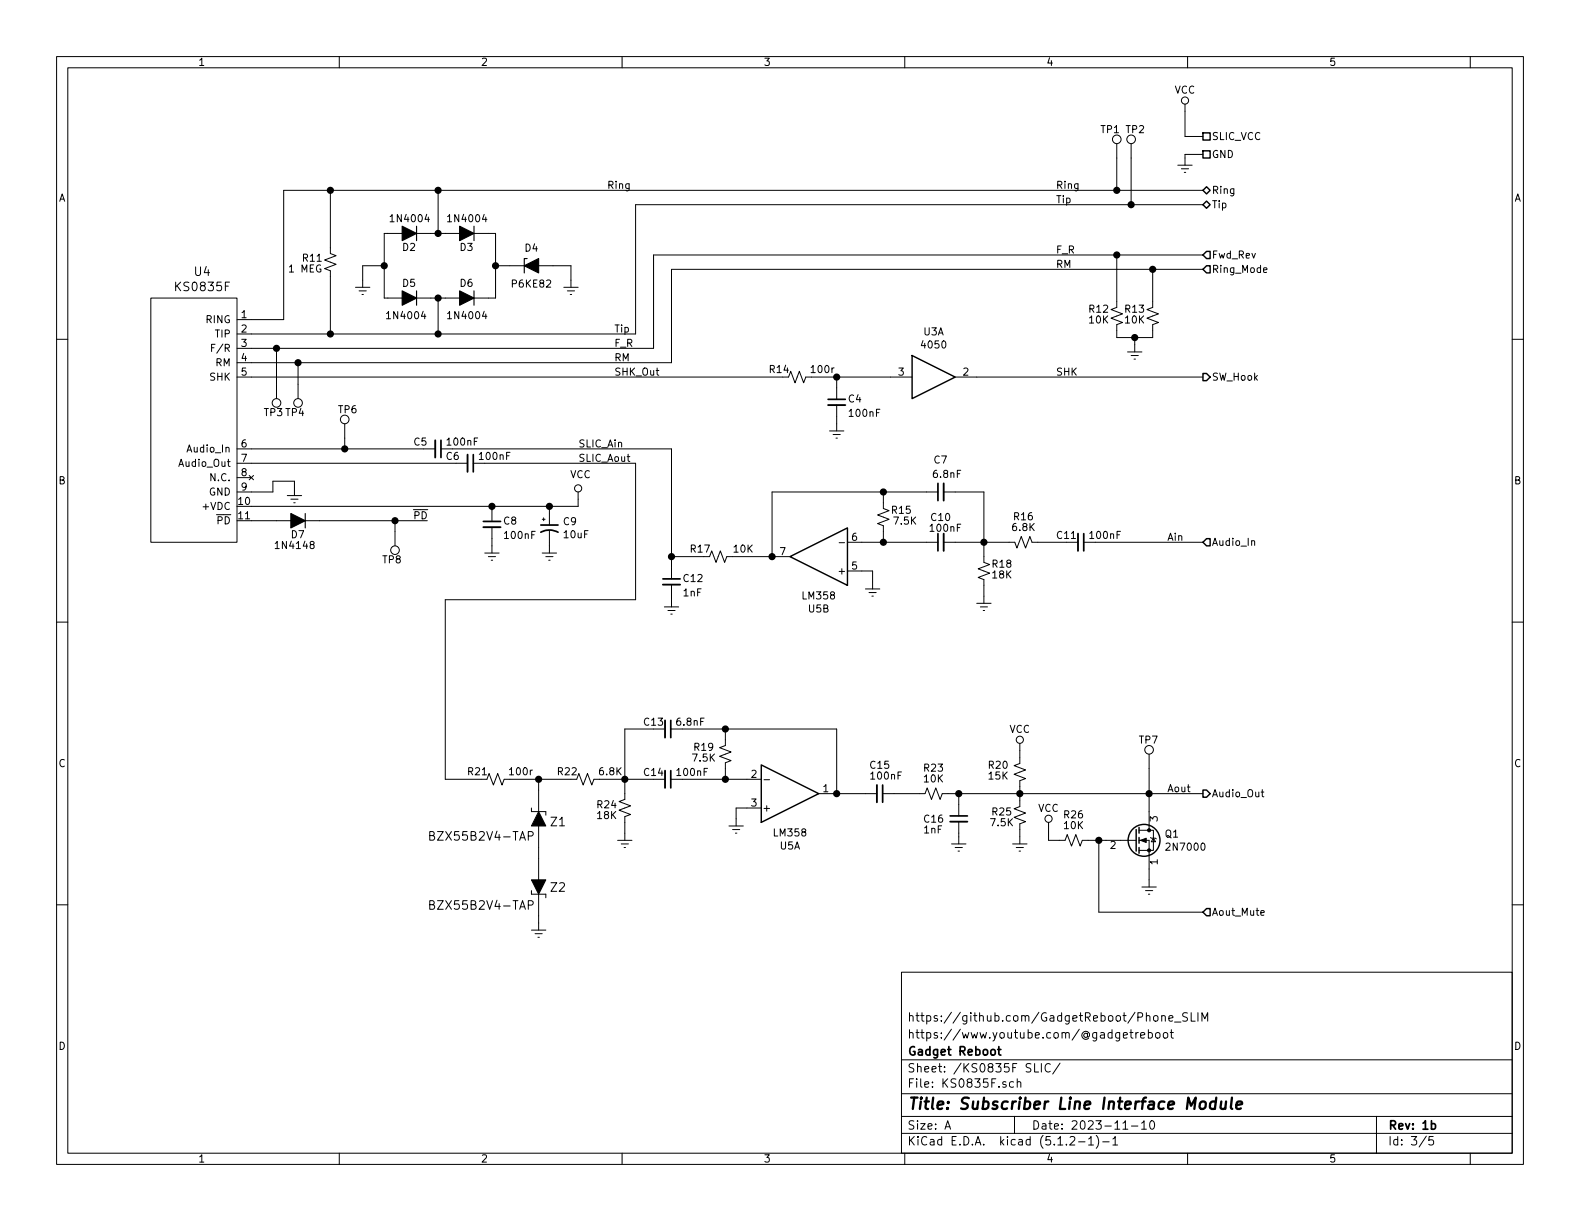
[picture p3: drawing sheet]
EESchema Schematic File Version 4
LIBS:GR_Subscriber_Line_Interface_Module-cache
EELAYER 29 0
EELAYER END
$Descr A 11000 8500
encoding utf-8
Sheet 3 5
Title "Subscriber Line Interface Module"
Date "2023-11-10"
Rev "1b"
Comp "Gadget Reboot"
Comment1 "https://www.youtube.com/@gadgetreboot"
Comment2 "https://github.com/GadgetReboot/Phone_SLIM"
Comment3 ""
Comment4 ""
$EndDescr
$Comp
L Device:CP1_Small C?
U 1 1
P 3825 3675
AR Path="/636CECD4" Ref="C?"  Part="1" 
AR Path="/6369C9EB/636CECD4" Ref="C9"  Part="1" 
F 0 "C9" H 3916 3721 50  0000 L CNN
F 1 "10uF" H 3916 3630 50  0000 L CNN
F 2 "Capacitor_THT:CP_Radial_D5.0mm_P2.50mm" H 3825 3675 50  0001 C CNN
F 3 "~" H 3825 3675 50  0001 C CNN
	1    3825 3675
	1    0    0    -1  
$EndComp
$Comp
L Device:C_Small C?
U 1 1
P 3425 3650
AR Path="/636CECDA" Ref="C?"  Part="1" 
AR Path="/6369C9EB/636CECDA" Ref="C8"  Part="1" 
F 0 "C8" H 3500 3675 50  0000 L CNN
F 1 "100nF" H 3500 3575 50  0000 L CNN
F 2 "Capacitor_THT:C_Disc_D4.3mm_W1.9mm_P5.00mm" H 3425 3650 50  0001 C CNN
F 3 "~" H 3425 3650 50  0001 C CNN
	1    3425 3650
	1    0    0    -1  
$EndComp
$Comp
L power:GNDREF #PWR?
U 1 1
P 3425 3800
AR Path="/636CECE0" Ref="#PWR?"  Part="1" 
AR Path="/6369C9EB/636CECE0" Ref="#PWR042"  Part="1" 
F 0 "#PWR042" H 3425 3550 50  0001 C CNN
F 1 "GNDREF" H 3675 3525 50  0001 C CNN
F 2 "" H 3425 3800 50  0001 C CNN
F 3 "" H 3425 3800 50  0001 C CNN
	1    3425 3800
	-1   0    0    -1  
$EndComp
Wire Wire Line
	3425 3800 3425 3750
Wire Wire Line
	3425 3550 3425 3525
Wire Wire Line
	3825 3575 3825 3525
Wire Wire Line
	3825 3525 3425 3525
$Comp
L power:GNDREF #PWR?
U 1 1
P 3825 3800
AR Path="/636CECEA" Ref="#PWR?"  Part="1" 
AR Path="/6369C9EB/636CECEA" Ref="#PWR043"  Part="1" 
F 0 "#PWR043" H 3825 3550 50  0001 C CNN
F 1 "GNDREF" H 4075 3525 50  0001 C CNN
F 2 "" H 3825 3800 50  0001 C CNN
F 3 "" H 3825 3800 50  0001 C CNN
	1    3825 3800
	-1   0    0    -1  
$EndComp
Wire Wire Line
	3825 3800 3825 3775
Wire Wire Line
	4025 3525 3825 3525
Connection ~ 3825 3525
$Comp
L Device:R_Small_US R?
U 1 1
P 2300 1825
AR Path="/636CECF3" Ref="R?"  Part="1" 
AR Path="/6369C9EB/636CECF3" Ref="R11"  Part="1" 
F 0 "R11" H 2425 1800 50  0000 C CNN
F 1 "1 MEG" H 2475 1875 50  0000 C CNN
F 2 "Resistor_THT:R_Axial_DIN0207_L6.3mm_D2.5mm_P10.16mm_Horizontal" H 2300 1825 50  0001 C CNN
F 3 "~" H 2300 1825 50  0001 C CNN
	1    2300 1825
	-1   0    0    1   
$EndComp
$Comp
L KS0835F:KS0835F U?
U 1 1
P 1250 2775
AR Path="/636CECFA" Ref="U?"  Part="1" 
AR Path="/6369C9EB/636CECFA" Ref="U4"  Part="1" 
F 0 "U4" H 1408 3662 60  0000 C CNN
F 1 "KS0835F" H 1408 3556 60  0000 C CNN
F 2 "footprints:KS0835F" H 1450 2975 60  0001 L CNN
F 3 "~" H 1450 3075 60  0001 L CNN
F 4 "RING Subscriber Line Interface Circuit Module" H 1450 3775 60  0001 L CNN "Description_"
	1    1250 2775
	1    0    0    -1  
$EndComp
$Comp
L Device:D_ALT D?
U 1 1
P 2850 1625
AR Path="/636CED00" Ref="D?"  Part="1" 
AR Path="/6369C9EB/636CED00" Ref="D2"  Part="1" 
F 0 "D2" H 2800 1725 50  0000 L CNN
F 1 "1N4004" H 2700 1525 50  0000 L CNN
F 2 "Diode_THT:D_DO-41_SOD81_P10.16mm_Horizontal" H 2850 1625 50  0001 C CNN
F 3 "~" H 2850 1625 50  0001 C CNN
	1    2850 1625
	-1   0    0    1   
$EndComp
$Comp
L Device:D_Zener_ALT D?
U 1 1
P 3700 1850
AR Path="/636CED06" Ref="D?"  Part="1" 
AR Path="/6369C9EB/636CED06" Ref="D4"  Part="1" 
F 0 "D4" H 3700 1975 50  0000 C CNN
F 1 "P6KE82" H 3700 1725 50  0000 C CNN
F 2 "Diode_THT:D_DO-41_SOD81_P10.16mm_Horizontal" H 3700 1850 50  0001 C CNN
F 3 "~" H 3700 1850 50  0001 C CNN
	1    3700 1850
	1    0    0    -1  
$EndComp
$Comp
L Device:D_ALT D?
U 1 1
P 3250 1625
AR Path="/636CED0C" Ref="D?"  Part="1" 
AR Path="/6369C9EB/636CED0C" Ref="D3"  Part="1" 
F 0 "D3" H 3200 1725 50  0000 L CNN
F 1 "1N4004" H 3100 1525 50  0000 L CNN
F 2 "Diode_THT:D_DO-41_SOD81_P10.16mm_Horizontal" H 3250 1625 50  0001 C CNN
F 3 "~" H 3250 1625 50  0001 C CNN
	1    3250 1625
	-1   0    0    1   
$EndComp
$Comp
L Device:D_ALT D?
U 1 1
P 2850 2075
AR Path="/636CED12" Ref="D?"  Part="1" 
AR Path="/6369C9EB/636CED12" Ref="D5"  Part="1" 
F 0 "D5" H 2800 1975 50  0000 L CNN
F 1 "1N4004" H 2725 2200 50  0000 L CNN
F 2 "Diode_THT:D_DO-41_SOD81_P10.16mm_Horizontal" H 2850 2075 50  0001 C CNN
F 3 "~" H 2850 2075 50  0001 C CNN
	1    2850 2075
	-1   0    0    1   
$EndComp
$Comp
L Device:D_ALT D?
U 1 1
P 3250 2075
AR Path="/636CED18" Ref="D?"  Part="1" 
AR Path="/6369C9EB/636CED18" Ref="D6"  Part="1" 
F 0 "D6" H 3200 1975 50  0000 L CNN
F 1 "1N4004" H 3100 2200 50  0000 L CNN
F 2 "Diode_THT:D_DO-41_SOD81_P10.16mm_Horizontal" H 3250 2075 50  0001 C CNN
F 3 "~" H 3250 2075 50  0001 C CNN
	1    3250 2075
	-1   0    0    1   
$EndComp
$Comp
L power:GNDREF #PWR?
U 1 1
P 2525 1950
AR Path="/636CED1E" Ref="#PWR?"  Part="1" 
AR Path="/6369C9EB/636CED1E" Ref="#PWR036"  Part="1" 
F 0 "#PWR036" H 2525 1700 50  0001 C CNN
F 1 "GNDREF" H 2775 1675 50  0001 C CNN
F 2 "" H 2525 1950 50  0001 C CNN
F 3 "" H 2525 1950 50  0001 C CNN
	1    2525 1950
	-1   0    0    -1  
$EndComp
Wire Wire Line
	2700 1625 2675 1625
Wire Wire Line
	2675 1625 2675 1850
Wire Wire Line
	2675 1850 2675 2075
Wire Wire Line
	2675 2075 2700 2075
Connection ~ 2675 1850
Wire Wire Line
	3400 2075 3450 2075
Wire Wire Line
	3450 2075 3450 1850
Wire Wire Line
	3450 1625 3400 1625
Wire Wire Line
	3550 1850 3450 1850
Connection ~ 3450 1850
Wire Wire Line
	3450 1850 3450 1625
$Comp
L power:GNDREF #PWR?
U 1 1
P 3975 1950
AR Path="/636CED2F" Ref="#PWR?"  Part="1" 
AR Path="/6369C9EB/636CED2F" Ref="#PWR037"  Part="1" 
F 0 "#PWR037" H 3975 1700 50  0001 C CNN
F 1 "GNDREF" H 4225 1675 50  0001 C CNN
F 2 "" H 3975 1950 50  0001 C CNN
F 3 "" H 3975 1950 50  0001 C CNN
	1    3975 1950
	-1   0    0    -1  
$EndComp
Wire Wire Line
	3975 1950 3975 1850
Wire Wire Line
	3975 1850 3850 1850
Wire Wire Line
	3000 2075 3050 2075
Wire Wire Line
	3100 1625 3050 1625
Wire Wire Line
	2525 1850 2525 1950
Wire Wire Line
	2525 1850 2675 1850
Wire Wire Line
	1750 2325 2300 2325
Wire Wire Line
	3050 2325 3050 2075
Connection ~ 3050 2075
Wire Wire Line
	3050 2075 3100 2075
Wire Wire Line
	1750 2225 1975 2225
Wire Wire Line
	1975 2225 1975 1325
Wire Wire Line
	1975 1325 2300 1325
Wire Wire Line
	3050 1325 3050 1625
Connection ~ 3050 1625
Wire Wire Line
	3050 1625 3000 1625
Connection ~ 3050 2325
Connection ~ 3050 1325
Wire Wire Line
	2300 1925 2300 2325
Connection ~ 2300 2325
Wire Wire Line
	2300 2325 3050 2325
Wire Wire Line
	2300 1725 2300 1325
Connection ~ 2300 1325
Wire Wire Line
	2300 1325 3050 1325
$Comp
L Device:D_ALT D?
U 1 1
P 2075 3625
AR Path="/636CED4D" Ref="D?"  Part="1" 
AR Path="/6369C9EB/636CED4D" Ref="D7"  Part="1" 
F 0 "D7" H 2025 3725 50  0000 L CNN
F 1 "1N4148" H 1950 3800 50  0000 L CNN
F 2 "Diode_THT:D_DO-35_SOD27_P7.62mm_Horizontal" H 2075 3625 50  0001 C CNN
F 3 "~" H 2075 3625 50  0001 C CNN
	1    2075 3625
	-1   0    0    1   
$EndComp
Wire Wire Line
	1750 3625 1925 3625
$Comp
L power:VCC #PWR?
U 1 1
P 4025 3475
AR Path="/636CED54" Ref="#PWR?"  Part="1" 
AR Path="/6369C9EB/636CED54" Ref="#PWR041"  Part="1" 
F 0 "#PWR041" H 4025 3325 50  0001 C CNN
F 1 "VCC" H 4042 3648 50  0000 C CNN
F 2 "" H 4025 3475 50  0001 C CNN
F 3 "" H 4025 3475 50  0001 C CNN
	1    4025 3475
	1    0    0    -1  
$EndComp
Wire Wire Line
	4025 3475 4025 3525
Wire Wire Line
	1750 3525 3425 3525
Connection ~ 3425 3525
Text Label 2875 3625 0    50   ~ 0
~PD
$Comp
L power:GNDREF #PWR?
U 1 1
P 2050 3400
AR Path="/636CED5E" Ref="#PWR?"  Part="1" 
AR Path="/6369C9EB/636CED5E" Ref="#PWR040"  Part="1" 
F 0 "#PWR040" H 2050 3150 50  0001 C CNN
F 1 "GNDREF" H 2300 3125 50  0001 C CNN
F 2 "" H 2050 3400 50  0001 C CNN
F 3 "" H 2050 3400 50  0001 C CNN
	1    2050 3400
	-1   0    0    -1  
$EndComp
Wire Wire Line
	1750 3425 1900 3425
Wire Wire Line
	1900 3425 1900 3350
Wire Wire Line
	1900 3350 2050 3350
Wire Wire Line
	2050 3350 2050 3400
$Comp
L Device:C_Small C?
U 1 1
P 3275 3225
AR Path="/636CED68" Ref="C?"  Part="1" 
AR Path="/6369C9EB/636CED68" Ref="C6"  Part="1" 
F 0 "C6" V 3225 3050 50  0000 L CNN
F 1 "100nF" V 3225 3275 50  0000 L CNN
F 2 "Capacitor_THT:C_Disc_D4.3mm_W1.9mm_P5.00mm" H 3275 3225 50  0001 C CNN
F 3 "~" H 3275 3225 50  0001 C CNN
	1    3275 3225
	0    1    1    0   
$EndComp
$Comp
L Device:C_Small C?
U 1 1
P 3050 3125
AR Path="/636CED6E" Ref="C?"  Part="1" 
AR Path="/6369C9EB/636CED6E" Ref="C5"  Part="1" 
F 0 "C5" V 3000 2950 50  0000 L CNN
F 1 "100nF" V 3000 3175 50  0000 L CNN
F 2 "Capacitor_THT:C_Disc_D4.3mm_W1.9mm_P5.00mm" H 3050 3125 50  0001 C CNN
F 3 "~" H 3050 3125 50  0001 C CNN
	1    3050 3125
	0    1    1    0   
$EndComp
Wire Wire Line
	1750 3125 2400 3125
Text Label 4025 3125 0    50   ~ 0
SLIC_Ain
Text Label 4025 3225 0    50   ~ 0
SLIC_Aout
Text Label 4275 2425 0    50   ~ 0
F_R
Text Label 4275 2525 0    50   ~ 0
RM
Text Label 4275 2625 0    50   ~ 0
SHK_Out
Wire Wire Line
	2225 3625 2750 3625
Wire Wire Line
	1750 2425 1925 2425
Wire Wire Line
	1750 2525 2075 2525
$Comp
L Connector:TestPoint TP?
U 1 1
P 2075 2675
AR Path="/636CED93" Ref="TP?"  Part="1" 
AR Path="/6369C9EB/636CED93" Ref="TP4"  Part="1" 
F 0 "TP4" H 2025 2875 50  0000 L CNN
F 1 "TestPoint" V 2120 2863 50  0001 L CNN
F 2 "TestPoint:TestPoint_Loop_D2.60mm_Drill1.4mm_Beaded" H 2275 2675 50  0001 C CNN
F 3 "~" H 2275 2675 50  0001 C CNN
	1    2075 2675
	-1   0    0    1   
$EndComp
$Comp
L Connector:TestPoint TP?
U 1 1
P 1925 2675
AR Path="/636CED99" Ref="TP?"  Part="1" 
AR Path="/6369C9EB/636CED99" Ref="TP3"  Part="1" 
F 0 "TP3" H 1875 2875 50  0000 L CNN
F 1 "TestPoint" V 1970 2863 50  0001 L CNN
F 2 "TestPoint:TestPoint_Loop_D2.60mm_Drill1.4mm_Beaded" H 2125 2675 50  0001 C CNN
F 3 "~" H 2125 2675 50  0001 C CNN
	1    1925 2675
	-1   0    0    1   
$EndComp
Wire Wire Line
	1925 2675 1925 2425
Connection ~ 1925 2425
Wire Wire Line
	2075 2675 2075 2525
Connection ~ 2075 2525
$Comp
L Connector:TestPoint TP?
U 1 1
P 2750 3700
AR Path="/636CEDAE" Ref="TP?"  Part="1" 
AR Path="/6369C9EB/636CEDAE" Ref="TP8"  Part="1" 
F 0 "TP8" H 2700 3900 50  0000 L CNN
F 1 "TestPoint" V 2795 3888 50  0001 L CNN
F 2 "TestPoint:TestPoint_Loop_D2.60mm_Drill1.4mm_Beaded" H 2950 3700 50  0001 C CNN
F 3 "~" H 2950 3700 50  0001 C CNN
	1    2750 3700
	-1   0    0    1   
$EndComp
Wire Wire Line
	2750 3700 2750 3625
Connection ~ 2750 3625
Wire Wire Line
	2750 3625 2975 3625
Text Label 4225 1325 0    50   ~ 0
Ring
Text Label 4275 2325 0    50   ~ 0
Tip
Wire Wire Line
	3050 2325 4425 2325
Text HLabel 8375 1325 2    50   BiDi ~ 0
Ring
Text HLabel 8375 1425 2    50   BiDi ~ 0
Tip
Text HLabel 8375 1775 2    50   Input ~ 0
Fwd_Rev
Text HLabel 8375 1875 2    50   Input ~ 0
Ring_Mode
Text HLabel 8375 2625 2    50   Output ~ 0
SW_Hook
Text HLabel 8375 3775 2    50   Input ~ 0
Audio_In
Text HLabel 8375 5525 2    50   Output ~ 0
Audio_Out
Text HLabel 8375 950  2    50   UnSpc ~ 0
SLIC_VCC
Text HLabel 8375 1075 2    50   UnSpc ~ 0
GND
$Comp
L power:VCC #PWR?
U 1 1
P 8250 775
AR Path="/636D6A93" Ref="#PWR?"  Part="1" 
AR Path="/6369C9EB/636D6A93" Ref="#PWR034"  Part="1" 
F 0 "#PWR034" H 8250 625 50  0001 C CNN
F 1 "VCC" H 8250 925 50  0000 C CNN
F 2 "" H 8250 775 50  0001 C CNN
F 3 "" H 8250 775 50  0001 C CNN
	1    8250 775 
	1    0    0    -1  
$EndComp
$Comp
L power:GNDREF #PWR?
U 1 1
P 8250 1100
AR Path="/636D875A" Ref="#PWR?"  Part="1" 
AR Path="/6369C9EB/636D875A" Ref="#PWR035"  Part="1" 
F 0 "#PWR035" H 8250 850 50  0001 C CNN
F 1 "GNDREF" H 8500 825 50  0001 C CNN
F 2 "" H 8250 1100 50  0001 C CNN
F 3 "" H 8250 1100 50  0001 C CNN
	1    8250 1100
	-1   0    0    -1  
$EndComp
Wire Wire Line
	8375 950  8250 950 
Wire Wire Line
	8250 775  8250 950 
Wire Wire Line
	8375 1075 8250 1075
Wire Wire Line
	8250 1075 8250 1100
Text Label 7350 1325 0    50   ~ 0
Ring
Text Label 7350 1425 0    50   ~ 0
Tip
Text Label 7350 1775 0    50   ~ 0
F_R
Text Label 7350 1875 0    50   ~ 0
RM
Text Label 7350 2625 0    50   ~ 0
SHK
Text Label 8125 3775 0    50   ~ 0
Ain
Text Label 8125 5525 0    50   ~ 0
Aout
$Comp
L Device:R_Small_US R?
U 1 1
P 7775 2200
AR Path="/6366A905" Ref="R?"  Part="1" 
AR Path="/6369C9EB/6366A905" Ref="R12"  Part="1" 
F 0 "R12" H 7900 2250 50  0000 C CNN
F 1 "10K" H 7900 2175 50  0000 C CNN
F 2 "Resistor_THT:R_Axial_DIN0207_L6.3mm_D2.5mm_P10.16mm_Horizontal" H 7775 2200 50  0001 C CNN
F 3 "~" H 7775 2200 50  0001 C CNN
	1    7775 2200
	-1   0    0    -1  
$EndComp
$Comp
L Device:R_Small_US R?
U 1 1
P 8025 2200
AR Path="/6366A90B" Ref="R?"  Part="1" 
AR Path="/6369C9EB/6366A90B" Ref="R13"  Part="1" 
F 0 "R13" H 8150 2250 50  0000 C CNN
F 1 "10K" H 8150 2175 50  0000 C CNN
F 2 "Resistor_THT:R_Axial_DIN0207_L6.3mm_D2.5mm_P10.16mm_Horizontal" H 8025 2200 50  0001 C CNN
F 3 "~" H 8025 2200 50  0001 C CNN
	1    8025 2200
	-1   0    0    -1  
$EndComp
Wire Wire Line
	8025 2300 8025 2350
Wire Wire Line
	7775 2300 7775 2350
Wire Wire Line
	7775 2350 7900 2350
Wire Wire Line
	8025 2100 8025 1875
Wire Wire Line
	7775 2100 7775 1775
$Comp
L Connector:TestPoint TP?
U 1 1
P 2400 3050
AR Path="/6369E790" Ref="TP?"  Part="1" 
AR Path="/6369C9EB/6369E790" Ref="TP6"  Part="1" 
F 0 "TP6" H 2350 3250 50  0000 L CNN
F 1 "TestPoint" V 2445 3238 50  0001 L CNN
F 2 "TestPoint:TestPoint_Loop_D2.60mm_Drill1.4mm_Beaded" H 2600 3050 50  0001 C CNN
F 3 "~" H 2600 3050 50  0001 C CNN
	1    2400 3050
	1    0    0    -1  
$EndComp
$Comp
L Connector:TestPoint TP?
U 1 1
P 8000 5350
AR Path="/6369E796" Ref="TP?"  Part="1" 
AR Path="/6369C9EB/6369E796" Ref="TP7"  Part="1" 
F 0 "TP7" H 7925 5550 50  0000 L CNN
F 1 "TestPoint" V 8045 5538 50  0001 L CNN
F 2 "TestPoint:TestPoint_Loop_D2.60mm_Drill1.4mm_Beaded" H 8200 5350 50  0001 C CNN
F 3 "~" H 8200 5350 50  0001 C CNN
	1    8000 5350
	1    0    0    -1  
$EndComp
Wire Wire Line
	2400 3050 2400 3125
Wire Wire Line
	8000 5350 8000 5525
$Comp
L Device:R_Small_US R?
U 1 1
P 5550 2625
AR Path="/64B79F1F" Ref="R?"  Part="1" 
AR Path="/6369C9EB/64B79F1F" Ref="R14"  Part="1" 
F 0 "R14" V 5600 2750 50  0000 C CNN
F 1 "100r" V 5600 2450 50  0000 C CNN
F 2 "Resistor_THT:R_Axial_DIN0207_L6.3mm_D2.5mm_P10.16mm_Horizontal" H 5550 2625 50  0001 C CNN
F 3 "~" H 5550 2625 50  0001 C CNN
	1    5550 2625
	0    -1   -1   0   
$EndComp
$Comp
L power:GNDREF #PWR?
U 1 1
P 7900 2400
AR Path="/64AE999B" Ref="#PWR?"  Part="1" 
AR Path="/6369C9EB/64AE999B" Ref="#PWR038"  Part="1" 
F 0 "#PWR038" H 7900 2150 50  0001 C CNN
F 1 "GNDREF" H 8150 2125 50  0001 C CNN
F 2 "" H 7900 2400 50  0001 C CNN
F 3 "" H 7900 2400 50  0001 C CNN
	1    7900 2400
	-1   0    0    -1  
$EndComp
Connection ~ 7775 1775
Wire Wire Line
	7775 1775 8375 1775
Connection ~ 8025 1875
Wire Wire Line
	8025 1875 8375 1875
Wire Wire Line
	7900 2400 7900 2350
Connection ~ 7900 2350
Wire Wire Line
	7900 2350 8025 2350
$Comp
L Device:C_Small C?
U 1 1
P 5825 2800
AR Path="/64D084F2" Ref="C?"  Part="1" 
AR Path="/6369C9EB/64D084F2" Ref="C4"  Part="1" 
F 0 "C4" H 5900 2825 50  0000 L CNN
F 1 "100nF" H 5900 2725 50  0000 L CNN
F 2 "Capacitor_THT:C_Disc_D4.3mm_W1.9mm_P5.00mm" H 5825 2800 50  0001 C CNN
F 3 "~" H 5825 2800 50  0001 C CNN
	1    5825 2800
	1    0    0    -1  
$EndComp
$Comp
L power:GNDREF #PWR?
U 1 1
P 5825 2950
AR Path="/64D084FC" Ref="#PWR?"  Part="1" 
AR Path="/6369C9EB/64D084FC" Ref="#PWR039"  Part="1" 
F 0 "#PWR039" H 5825 2700 50  0001 C CNN
F 1 "GNDREF" H 6075 2675 50  0001 C CNN
F 2 "" H 5825 2950 50  0001 C CNN
F 3 "" H 5825 2950 50  0001 C CNN
	1    5825 2950
	-1   0    0    -1  
$EndComp
Wire Wire Line
	5825 2950 5825 2900
Wire Wire Line
	5650 2625 5825 2625
Wire Wire Line
	5825 2625 5825 2700
Wire Wire Line
	5825 2625 6200 2625
Connection ~ 5825 2625
$Comp
L 4xxx:4050 U3
U 1 1
P 6500 2625
F 0 "U3" H 6500 2942 50  0000 C CNN
F 1 "4050" H 6500 2851 50  0000 C CNN
F 2 "Package_DIP:DIP-16_W7.62mm_Socket_LongPads" H 6500 2625 50  0001 C CNN
F 3 "http://www.intersil.com/content/dam/intersil/documents/cd40/cd4050bms.pdf" H 6500 2625 50  0001 C CNN
	1    6500 2625
	1    0    0    -1  
$EndComp
Wire Wire Line
	6800 2625 8375 2625
$Comp
L dk_Diodes-Zener-Single:1N5231BTR Z?
U 1 1
P 3750 6175
AR Path="/64C890FF" Ref="Z?"  Part="1" 
AR Path="/6369C9EB/64C890FF" Ref="Z2"  Part="1" 
F 0 "Z2" V 3750 6250 60  0000 L CNN
F 1 "BZX55B2V4-TAP" V 3875 5400 60  0000 L CNN
F 2 "digikey-footprints:DO-35" H 3950 6375 60  0001 L CNN
F 3 "" H 3950 6475 60  0001 L CNN
	1    3750 6175
	0    1    1    0   
$EndComp
$Comp
L dk_Diodes-Zener-Single:1N5231BTR Z?
U 1 1
P 3750 5700
AR Path="/64C8D68E" Ref="Z?"  Part="1" 
AR Path="/6369C9EB/64C8D68E" Ref="Z1"  Part="1" 
F 0 "Z1" V 3725 5625 60  0000 R CNN
F 1 "BZX55B2V4-TAP" V 3625 6475 60  0000 R CNN
F 2 "digikey-footprints:DO-35" H 3950 5900 60  0001 L CNN
F 3 "" H 3950 6000 60  0001 L CNN
	1    3750 5700
	0    -1   -1   0   
$EndComp
$Comp
L Device:R_Small_US R?
U 1 1
P 3450 5425
AR Path="/64C8E617" Ref="R?"  Part="1" 
AR Path="/6369C9EB/64C8E617" Ref="R21"  Part="1" 
F 0 "R21" V 3500 5550 50  0000 C CNN
F 1 "100r" V 3500 5250 50  0000 C CNN
F 2 "Resistor_THT:R_Axial_DIN0207_L6.3mm_D2.5mm_P10.16mm_Horizontal" H 3450 5425 50  0001 C CNN
F 3 "~" H 3450 5425 50  0001 C CNN
	1    3450 5425
	0    -1   -1   0   
$EndComp
$Comp
L Device:R_Small_US R?
U 1 1
P 4075 5425
AR Path="/64C8ECC3" Ref="R?"  Part="1" 
AR Path="/6369C9EB/64C8ECC3" Ref="R22"  Part="1" 
F 0 "R22" V 4125 5550 50  0000 C CNN
F 1 "6.8K" V 4125 5250 50  0000 C CNN
F 2 "Resistor_THT:R_Axial_DIN0207_L6.3mm_D2.5mm_P10.16mm_Horizontal" H 4075 5425 50  0001 C CNN
F 3 "~" H 4075 5425 50  0001 C CNN
	1    4075 5425
	0    -1   -1   0   
$EndComp
$Comp
L Device:R_Small_US R?
U 1 1
P 4350 5625
AR Path="/64C8F147" Ref="R?"  Part="1" 
AR Path="/6369C9EB/64C8F147" Ref="R24"  Part="1" 
F 0 "R24" H 4475 5650 50  0000 C CNN
F 1 "18K" H 4475 5575 50  0000 C CNN
F 2 "Resistor_THT:R_Axial_DIN0207_L6.3mm_D2.5mm_P10.16mm_Horizontal" H 4350 5625 50  0001 C CNN
F 3 "~" H 4350 5625 50  0001 C CNN
	1    4350 5625
	-1   0    0    -1  
$EndComp
$Comp
L Device:C_Small C?
U 1 1
P 4650 5425
AR Path="/64C8F570" Ref="C?"  Part="1" 
AR Path="/6369C9EB/64C8F570" Ref="C14"  Part="1" 
F 0 "C14" V 4600 5250 50  0000 L CNN
F 1 "100nF" V 4600 5475 50  0000 L CNN
F 2 "Capacitor_THT:C_Disc_D4.3mm_W1.9mm_P5.00mm" H 4650 5425 50  0001 C CNN
F 3 "~" H 4650 5425 50  0001 C CNN
	1    4650 5425
	0    1    1    0   
$EndComp
$Comp
L Device:C_Small C?
U 1 1
P 4650 5075
AR Path="/64C8FAF1" Ref="C?"  Part="1" 
AR Path="/6369C9EB/64C8FAF1" Ref="C13"  Part="1" 
F 0 "C13" V 4600 4900 50  0000 L CNN
F 1 "6.8nF" V 4600 5125 50  0000 L CNN
F 2 "Capacitor_THT:C_Disc_D4.3mm_W1.9mm_P5.00mm" H 4650 5075 50  0001 C CNN
F 3 "~" H 4650 5075 50  0001 C CNN
	1    4650 5075
	0    1    1    0   
$EndComp
$Comp
L Device:R_Small_US R?
U 1 1
P 5050 5250
AR Path="/64C904D2" Ref="R?"  Part="1" 
AR Path="/6369C9EB/64C904D2" Ref="R19"  Part="1" 
F 0 "R19" H 5200 5300 50  0000 C CNN
F 1 "7.5K" H 5200 5225 50  0000 C CNN
F 2 "Resistor_THT:R_Axial_DIN0207_L6.3mm_D2.5mm_P10.16mm_Horizontal" H 5050 5250 50  0001 C CNN
F 3 "~" H 5050 5250 50  0001 C CNN
	1    5050 5250
	-1   0    0    -1  
$EndComp
$Comp
L Device:C_Small C?
U 1 1
P 6125 5525
AR Path="/64C9099F" Ref="C?"  Part="1" 
AR Path="/6369C9EB/64C9099F" Ref="C15"  Part="1" 
F 0 "C15" V 5925 5450 50  0000 L CNN
F 1 "100nF" V 6000 5450 50  0000 L CNN
F 2 "Capacitor_THT:C_Disc_D4.3mm_W1.9mm_P5.00mm" H 6125 5525 50  0001 C CNN
F 3 "~" H 6125 5525 50  0001 C CNN
	1    6125 5525
	0    1    1    0   
$EndComp
$Comp
L Device:R_Small_US R?
U 1 1
P 6500 5525
AR Path="/64C90D82" Ref="R?"  Part="1" 
AR Path="/6369C9EB/64C90D82" Ref="R23"  Part="1" 
F 0 "R23" V 6675 5525 50  0000 C CNN
F 1 "10K" V 6600 5525 50  0000 C CNN
F 2 "Resistor_THT:R_Axial_DIN0207_L6.3mm_D2.5mm_P10.16mm_Horizontal" H 6500 5525 50  0001 C CNN
F 3 "~" H 6500 5525 50  0001 C CNN
	1    6500 5525
	0    -1   -1   0   
$EndComp
$Comp
L Device:C_Small C?
U 1 1
P 6675 5700
AR Path="/64C91462" Ref="C?"  Part="1" 
AR Path="/6369C9EB/64C91462" Ref="C16"  Part="1" 
F 0 "C16" H 6425 5700 50  0000 L CNN
F 1 "1nF" H 6425 5625 50  0000 L CNN
F 2 "Capacitor_THT:C_Disc_D4.3mm_W1.9mm_P5.00mm" H 6675 5700 50  0001 C CNN
F 3 "~" H 6675 5700 50  0001 C CNN
	1    6675 5700
	1    0    0    -1  
$EndComp
$Comp
L Device:R_Small_US R?
U 1 1
P 7100 5375
AR Path="/64C91BCD" Ref="R?"  Part="1" 
AR Path="/6369C9EB/64C91BCD" Ref="R20"  Part="1" 
F 0 "R20" H 7250 5425 50  0000 C CNN
F 1 "15K" H 7250 5350 50  0000 C CNN
F 2 "Resistor_THT:R_Axial_DIN0207_L6.3mm_D2.5mm_P10.16mm_Horizontal" H 7100 5375 50  0001 C CNN
F 3 "~" H 7100 5375 50  0001 C CNN
	1    7100 5375
	-1   0    0    -1  
$EndComp
$Comp
L Device:R_Small_US R?
U 1 1
P 7100 5675
AR Path="/64C9209E" Ref="R?"  Part="1" 
AR Path="/6369C9EB/64C9209E" Ref="R25"  Part="1" 
F 0 "R25" H 7225 5700 50  0000 C CNN
F 1 "7.5K" H 7225 5625 50  0000 C CNN
F 2 "Resistor_THT:R_Axial_DIN0207_L6.3mm_D2.5mm_P10.16mm_Horizontal" H 7100 5675 50  0001 C CNN
F 3 "~" H 7100 5675 50  0001 C CNN
	1    7100 5675
	-1   0    0    -1  
$EndComp
$Comp
L Amplifier_Operational:LM358 U?
U 1 1
P 5500 5525
AR Path="/64C9B0B0" Ref="U?"  Part="1" 
AR Path="/6369C9EB/64C9B0B0" Ref="U5"  Part="1" 
F 0 "U5" H 5500 5892 50  0000 C CNN
F 1 "LM358" H 5500 5801 50  0000 C CNN
F 2 "Package_DIP:DIP-8_W7.62mm_Socket" H 5500 5525 50  0001 C CNN
F 3 "~" H 5500 5525 50  0001 C CNN
	1    5500 5525
	1    0    0    1   
$EndComp
$Comp
L Device:R_Small_US R?
U 1 1
P 7475 5850
AR Path="/64C9D39E" Ref="R?"  Part="1" 
AR Path="/6369C9EB/64C9D39E" Ref="R26"  Part="1" 
F 0 "R26" V 7650 5850 50  0000 C CNN
F 1 "10K" V 7575 5850 50  0000 C CNN
F 2 "Resistor_THT:R_Axial_DIN0207_L6.3mm_D2.5mm_P10.16mm_Horizontal" H 7475 5850 50  0001 C CNN
F 3 "~" H 7475 5850 50  0001 C CNN
	1    7475 5850
	0    -1   -1   0   
$EndComp
$Comp
L Transistor_FET:2N7000 Q1
U 1 1
P 7900 5850
F 0 "Q1" H 8106 5896 50  0000 L CNN
F 1 "2N7000" H 8106 5805 50  0000 L CNN
F 2 "Package_TO_SOT_THT:TO-92_Inline" H 8100 5775 50  0001 L CIN
F 3 "https://www.fairchildsemi.com/datasheets/2N/2N7000.pdf" H 7900 5850 50  0001 L CNN
	1    7900 5850
	1    0    0    -1  
$EndComp
$Comp
L power:GNDREF #PWR?
U 1 1
P 8000 6125
AR Path="/64CBDF7A" Ref="#PWR?"  Part="1" 
AR Path="/6369C9EB/64CBDF7A" Ref="#PWR053"  Part="1" 
F 0 "#PWR053" H 8000 5875 50  0001 C CNN
F 1 "GNDREF" H 8250 5850 50  0001 C CNN
F 2 "" H 8000 6125 50  0001 C CNN
F 3 "" H 8000 6125 50  0001 C CNN
	1    8000 6125
	-1   0    0    -1  
$EndComp
Wire Wire Line
	8000 6125 8000 6050
$Comp
L power:VCC #PWR?
U 1 1
P 7300 5775
AR Path="/64CC8EEC" Ref="#PWR?"  Part="1" 
AR Path="/6369C9EB/64CC8EEC" Ref="#PWR049"  Part="1" 
F 0 "#PWR049" H 7300 5625 50  0001 C CNN
F 1 "VCC" H 7300 5925 50  0000 C CNN
F 2 "" H 7300 5775 50  0001 C CNN
F 3 "" H 7300 5775 50  0001 C CNN
	1    7300 5775
	1    0    0    -1  
$EndComp
Wire Wire Line
	7700 5850 7650 5850
Wire Wire Line
	7375 5850 7300 5850
Wire Wire Line
	7300 5850 7300 5775
Wire Wire Line
	8000 5650 8000 5525
Connection ~ 8000 5525
Wire Wire Line
	8000 5525 8375 5525
Wire Wire Line
	7650 5850 7650 6350
Wire Wire Line
	7650 6350 8375 6350
Connection ~ 7650 5850
Wire Wire Line
	7650 5850 7575 5850
Text HLabel 8375 6350 2    50   Input ~ 0
Aout_Mute
$Comp
L power:GNDREF #PWR?
U 1 1
P 7100 5825
AR Path="/64CF11DC" Ref="#PWR?"  Part="1" 
AR Path="/6369C9EB/64CF11DC" Ref="#PWR052"  Part="1" 
F 0 "#PWR052" H 7100 5575 50  0001 C CNN
F 1 "GNDREF" H 7350 5550 50  0001 C CNN
F 2 "" H 7100 5825 50  0001 C CNN
F 3 "" H 7100 5825 50  0001 C CNN
	1    7100 5825
	-1   0    0    -1  
$EndComp
$Comp
L power:VCC #PWR?
U 1 1
P 7100 5225
AR Path="/64CF172F" Ref="#PWR?"  Part="1" 
AR Path="/6369C9EB/64CF172F" Ref="#PWR047"  Part="1" 
F 0 "#PWR047" H 7100 5075 50  0001 C CNN
F 1 "VCC" H 7100 5375 50  0000 C CNN
F 2 "" H 7100 5225 50  0001 C CNN
F 3 "" H 7100 5225 50  0001 C CNN
	1    7100 5225
	1    0    0    -1  
$EndComp
Wire Wire Line
	7100 5275 7100 5225
Wire Wire Line
	7100 5575 7100 5525
Wire Wire Line
	7100 5825 7100 5775
Wire Wire Line
	7100 5525 8000 5525
Connection ~ 7100 5525
Wire Wire Line
	7100 5525 7100 5475
Wire Wire Line
	6600 5525 6675 5525
Wire Wire Line
	6675 5600 6675 5525
Connection ~ 6675 5525
Wire Wire Line
	6675 5525 7100 5525
Wire Wire Line
	6225 5525 6400 5525
$Comp
L power:GNDREF #PWR?
U 1 1
P 6675 5825
AR Path="/64D07D99" Ref="#PWR?"  Part="1" 
AR Path="/6369C9EB/64D07D99" Ref="#PWR051"  Part="1" 
F 0 "#PWR051" H 6675 5575 50  0001 C CNN
F 1 "GNDREF" H 6925 5550 50  0001 C CNN
F 2 "" H 6675 5825 50  0001 C CNN
F 3 "" H 6675 5825 50  0001 C CNN
	1    6675 5825
	-1   0    0    -1  
$EndComp
Wire Wire Line
	6675 5825 6675 5800
Wire Wire Line
	5200 5425 5050 5425
Wire Wire Line
	5050 5350 5050 5425
Connection ~ 5050 5425
Wire Wire Line
	5050 5425 4750 5425
Wire Wire Line
	4750 5075 5050 5075
Wire Wire Line
	5050 5075 5050 5150
Wire Wire Line
	5800 5525 5825 5525
Wire Wire Line
	5050 5075 5825 5075
Wire Wire Line
	5825 5075 5825 5525
Connection ~ 5050 5075
Connection ~ 5825 5525
Wire Wire Line
	5825 5525 6025 5525
$Comp
L power:GNDREF #PWR?
U 1 1
P 4350 5800
AR Path="/64D295D5" Ref="#PWR?"  Part="1" 
AR Path="/6369C9EB/64D295D5" Ref="#PWR050"  Part="1" 
F 0 "#PWR050" H 4350 5550 50  0001 C CNN
F 1 "GNDREF" H 4600 5525 50  0001 C CNN
F 2 "" H 4350 5800 50  0001 C CNN
F 3 "" H 4350 5800 50  0001 C CNN
	1    4350 5800
	-1   0    0    -1  
$EndComp
$Comp
L power:GNDREF #PWR?
U 1 1
P 5125 5700
AR Path="/64D29D95" Ref="#PWR?"  Part="1" 
AR Path="/6369C9EB/64D29D95" Ref="#PWR048"  Part="1" 
F 0 "#PWR048" H 5125 5450 50  0001 C CNN
F 1 "GNDREF" H 5375 5425 50  0001 C CNN
F 2 "" H 5125 5700 50  0001 C CNN
F 3 "" H 5125 5700 50  0001 C CNN
	1    5125 5700
	-1   0    0    -1  
$EndComp
Wire Wire Line
	5200 5625 5125 5625
Wire Wire Line
	5125 5625 5125 5700
Wire Wire Line
	4350 5800 4350 5725
Wire Wire Line
	4175 5425 4350 5425
Wire Wire Line
	4350 5525 4350 5425
Connection ~ 4350 5425
Wire Wire Line
	4350 5425 4550 5425
Wire Wire Line
	4550 5075 4350 5075
Wire Wire Line
	4350 5075 4350 5425
$Comp
L power:GNDREF #PWR?
U 1 1
P 3750 6425
AR Path="/64D4FBD6" Ref="#PWR?"  Part="1" 
AR Path="/6369C9EB/64D4FBD6" Ref="#PWR054"  Part="1" 
F 0 "#PWR054" H 3750 6175 50  0001 C CNN
F 1 "GNDREF" H 4000 6150 50  0001 C CNN
F 2 "" H 3750 6425 50  0001 C CNN
F 3 "" H 3750 6425 50  0001 C CNN
	1    3750 6425
	-1   0    0    -1  
$EndComp
Wire Wire Line
	3750 6425 3750 6375
Wire Wire Line
	3750 5975 3750 5900
Wire Wire Line
	3550 5425 3750 5425
Wire Wire Line
	3750 5425 3750 5500
Wire Wire Line
	3975 5425 3750 5425
Connection ~ 3750 5425
Wire Wire Line
	3350 5425 3100 5425
Wire Wire Line
	3100 5425 3100 4175
Wire Wire Line
	3100 4175 4425 4175
Wire Wire Line
	4425 4175 4425 3225
$Comp
L Amplifier_Operational:LM358 U?
U 2 1
P 5700 3875
AR Path="/64DB8CF3" Ref="U?"  Part="2" 
AR Path="/6369C9EB/64DB8CF3" Ref="U5"  Part="2" 
F 0 "U5" H 5700 4242 50  0000 C CNN
F 1 "LM358" H 5700 4151 50  0000 C CNN
F 2 "Package_DIP:DIP-8_W7.62mm_Socket" H 5700 3875 50  0001 C CNN
F 3 "~" H 5700 3875 50  0001 C CNN
	2    5700 3875
	-1   0    0    1   
$EndComp
$Comp
L Device:R_Small_US R?
U 1 1
P 7125 3775
AR Path="/64DBD688" Ref="R?"  Part="1" 
AR Path="/6369C9EB/64DBD688" Ref="R16"  Part="1" 
F 0 "R16" V 7300 3775 50  0000 C CNN
F 1 "6.8K" V 7225 3775 50  0000 C CNN
F 2 "Resistor_THT:R_Axial_DIN0207_L6.3mm_D2.5mm_P10.16mm_Horizontal" H 7125 3775 50  0001 C CNN
F 3 "~" H 7125 3775 50  0001 C CNN
	1    7125 3775
	0    1    -1   0   
$EndComp
$Comp
L Device:R_Small_US R?
U 1 1
P 6850 3975
AR Path="/64DBD692" Ref="R?"  Part="1" 
AR Path="/6369C9EB/64DBD692" Ref="R18"  Part="1" 
F 0 "R18" H 6975 4025 50  0000 C CNN
F 1 "18K" H 6975 3950 50  0000 C CNN
F 2 "Resistor_THT:R_Axial_DIN0207_L6.3mm_D2.5mm_P10.16mm_Horizontal" H 6850 3975 50  0001 C CNN
F 3 "~" H 6850 3975 50  0001 C CNN
	1    6850 3975
	1    0    0    -1  
$EndComp
$Comp
L Device:C_Small C?
U 1 1
P 6550 3775
AR Path="/64DBD69C" Ref="C?"  Part="1" 
AR Path="/6369C9EB/64DBD69C" Ref="C10"  Part="1" 
F 0 "C10" V 6375 3700 50  0000 L CNN
F 1 "100nF" V 6450 3625 50  0000 L CNN
F 2 "Capacitor_THT:C_Disc_D4.3mm_W1.9mm_P5.00mm" H 6550 3775 50  0001 C CNN
F 3 "~" H 6550 3775 50  0001 C CNN
	1    6550 3775
	0    -1   1    0   
$EndComp
$Comp
L Device:C_Small C?
U 1 1
P 6550 3425
AR Path="/64DBD6A6" Ref="C?"  Part="1" 
AR Path="/6369C9EB/64DBD6A6" Ref="C7"  Part="1" 
F 0 "C7" V 6325 3375 50  0000 L CNN
F 1 "6.8nF" V 6425 3275 50  0000 L CNN
F 2 "Capacitor_THT:C_Disc_D4.3mm_W1.9mm_P5.00mm" H 6550 3425 50  0001 C CNN
F 3 "~" H 6550 3425 50  0001 C CNN
	1    6550 3425
	0    -1   1    0   
$EndComp
$Comp
L Device:R_Small_US R?
U 1 1
P 6150 3600
AR Path="/64DBD6B0" Ref="R?"  Part="1" 
AR Path="/6369C9EB/64DBD6B0" Ref="R15"  Part="1" 
F 0 "R15" H 6275 3650 50  0000 C CNN
F 1 "7.5K" H 6300 3575 50  0000 C CNN
F 2 "Resistor_THT:R_Axial_DIN0207_L6.3mm_D2.5mm_P10.16mm_Horizontal" H 6150 3600 50  0001 C CNN
F 3 "~" H 6150 3600 50  0001 C CNN
	1    6150 3600
	1    0    0    -1  
$EndComp
Wire Wire Line
	6000 3775 6150 3775
Wire Wire Line
	6150 3700 6150 3775
Connection ~ 6150 3775
Wire Wire Line
	6150 3775 6450 3775
Wire Wire Line
	6450 3425 6150 3425
Wire Wire Line
	6150 3425 6150 3500
Wire Wire Line
	5400 3875 5375 3875
Wire Wire Line
	6150 3425 5375 3425
Wire Wire Line
	5375 3425 5375 3875
Connection ~ 6150 3425
Connection ~ 5375 3875
$Comp
L power:GNDREF #PWR?
U 1 1
P 6850 4150
AR Path="/64DBD6D0" Ref="#PWR?"  Part="1" 
AR Path="/6369C9EB/64DBD6D0" Ref="#PWR045"  Part="1" 
F 0 "#PWR045" H 6850 3900 50  0001 C CNN
F 1 "GNDREF" H 7100 3875 50  0001 C CNN
F 2 "" H 6850 4150 50  0001 C CNN
F 3 "" H 6850 4150 50  0001 C CNN
	1    6850 4150
	1    0    0    -1  
$EndComp
$Comp
L power:GNDREF #PWR?
U 1 1
P 6075 4050
AR Path="/64DBD6DA" Ref="#PWR?"  Part="1" 
AR Path="/6369C9EB/64DBD6DA" Ref="#PWR044"  Part="1" 
F 0 "#PWR044" H 6075 3800 50  0001 C CNN
F 1 "GNDREF" H 6325 3775 50  0001 C CNN
F 2 "" H 6075 4050 50  0001 C CNN
F 3 "" H 6075 4050 50  0001 C CNN
	1    6075 4050
	1    0    0    -1  
$EndComp
Wire Wire Line
	6000 3975 6075 3975
Wire Wire Line
	6075 3975 6075 4050
Wire Wire Line
	6850 4150 6850 4075
Wire Wire Line
	7025 3775 6850 3775
Wire Wire Line
	6850 3875 6850 3775
Connection ~ 6850 3775
Wire Wire Line
	6850 3775 6650 3775
Wire Wire Line
	6650 3425 6850 3425
Wire Wire Line
	6850 3425 6850 3775
$Comp
L Device:C_Small C?
U 1 1
P 7525 3775
AR Path="/64DE09E8" Ref="C?"  Part="1" 
AR Path="/6369C9EB/64DE09E8" Ref="C11"  Part="1" 
F 0 "C11" V 7475 3600 50  0000 L CNN
F 1 "100nF" V 7475 3825 50  0000 L CNN
F 2 "Capacitor_THT:C_Disc_D4.3mm_W1.9mm_P5.00mm" H 7525 3775 50  0001 C CNN
F 3 "~" H 7525 3775 50  0001 C CNN
	1    7525 3775
	0    1    1    0   
$EndComp
Wire Wire Line
	7225 3775 7425 3775
Wire Wire Line
	4675 3875 4675 3125
Wire Wire Line
	4675 3875 4900 3875
Wire Wire Line
	3050 1325 7775 1325
Wire Wire Line
	4425 2325 4425 1425
Wire Wire Line
	4425 1425 7875 1425
Wire Wire Line
	4550 2425 4550 1775
Wire Wire Line
	1925 2425 4550 2425
Wire Wire Line
	4550 1775 7775 1775
Wire Wire Line
	4675 1875 4675 2525
Wire Wire Line
	2075 2525 4675 2525
Wire Wire Line
	4675 1875 8025 1875
Wire Wire Line
	7625 3775 8375 3775
$Comp
L Connector:TestPoint TP?
U 1 1
P 7775 1100
AR Path="/650706C4" Ref="TP?"  Part="1" 
AR Path="/6369C9EB/650706C4" Ref="TP1"  Part="1" 
F 0 "TP1" H 7750 1300 50  0000 L CNN
F 1 "TestPoint" V 7820 1288 50  0001 L CNN
F 2 "TestPoint:TestPoint_Loop_D2.60mm_Drill1.4mm_Beaded" H 7975 1100 50  0001 C CNN
F 3 "~" H 7975 1100 50  0001 C CNN
	1    7775 1100
	-1   0    0    -1  
$EndComp
$Comp
L Connector:TestPoint TP?
U 1 1
P 7875 1100
AR Path="/650706CA" Ref="TP?"  Part="1" 
AR Path="/6369C9EB/650706CA" Ref="TP2"  Part="1" 
F 0 "TP2" H 7775 1300 50  0000 L CNN
F 1 "TestPoint" V 7920 1288 50  0001 L CNN
F 2 "TestPoint:TestPoint_Loop_D2.60mm_Drill1.4mm_Beaded" H 8075 1100 50  0001 C CNN
F 3 "~" H 8075 1100 50  0001 C CNN
	1    7875 1100
	-1   0    0    -1  
$EndComp
Wire Wire Line
	7775 1100 7775 1325
Wire Wire Line
	7875 1425 7875 1100
Connection ~ 7775 1325
Wire Wire Line
	7775 1325 8375 1325
Connection ~ 7875 1425
Wire Wire Line
	7875 1425 8375 1425
$Comp
L Device:R_Small_US R?
U 1 1
P 5000 3875
AR Path="/65097A2A" Ref="R?"  Part="1" 
AR Path="/6369C9EB/65097A2A" Ref="R17"  Part="1" 
F 0 "R17" V 5050 4000 50  0000 C CNN
F 1 "10K" V 5050 3700 50  0000 C CNN
F 2 "Resistor_THT:R_Axial_DIN0207_L6.3mm_D2.5mm_P10.16mm_Horizontal" H 5000 3875 50  0001 C CNN
F 3 "~" H 5000 3875 50  0001 C CNN
	1    5000 3875
	0    -1   -1   0   
$EndComp
Wire Wire Line
	5100 3875 5375 3875
$Comp
L Device:C_Small C?
U 1 1
P 4675 4050
AR Path="/65098610" Ref="C?"  Part="1" 
AR Path="/6369C9EB/65098610" Ref="C12"  Part="1" 
F 0 "C12" H 4750 4075 50  0000 L CNN
F 1 "1nF" H 4750 3975 50  0000 L CNN
F 2 "Capacitor_THT:C_Disc_D4.3mm_W1.9mm_P5.00mm" H 4675 4050 50  0001 C CNN
F 3 "~" H 4675 4050 50  0001 C CNN
	1    4675 4050
	1    0    0    -1  
$EndComp
Wire Wire Line
	4675 3950 4675 3875
$Comp
L power:GNDREF #PWR?
U 1 1
P 4675 4175
AR Path="/6509861B" Ref="#PWR?"  Part="1" 
AR Path="/6369C9EB/6509861B" Ref="#PWR046"  Part="1" 
F 0 "#PWR046" H 4675 3925 50  0001 C CNN
F 1 "GNDREF" H 4925 3900 50  0001 C CNN
F 2 "" H 4675 4175 50  0001 C CNN
F 3 "" H 4675 4175 50  0001 C CNN
	1    4675 4175
	-1   0    0    -1  
$EndComp
Wire Wire Line
	4675 4175 4675 4150
Connection ~ 4675 3875
Wire Wire Line
	3150 3125 4675 3125
Wire Wire Line
	3375 3225 4425 3225
Connection ~ 2400 3125
Wire Wire Line
	2400 3125 2950 3125
Wire Wire Line
	1750 3225 3175 3225
Wire Wire Line
	1750 2625 5450 2625
$EndSCHEMATC
